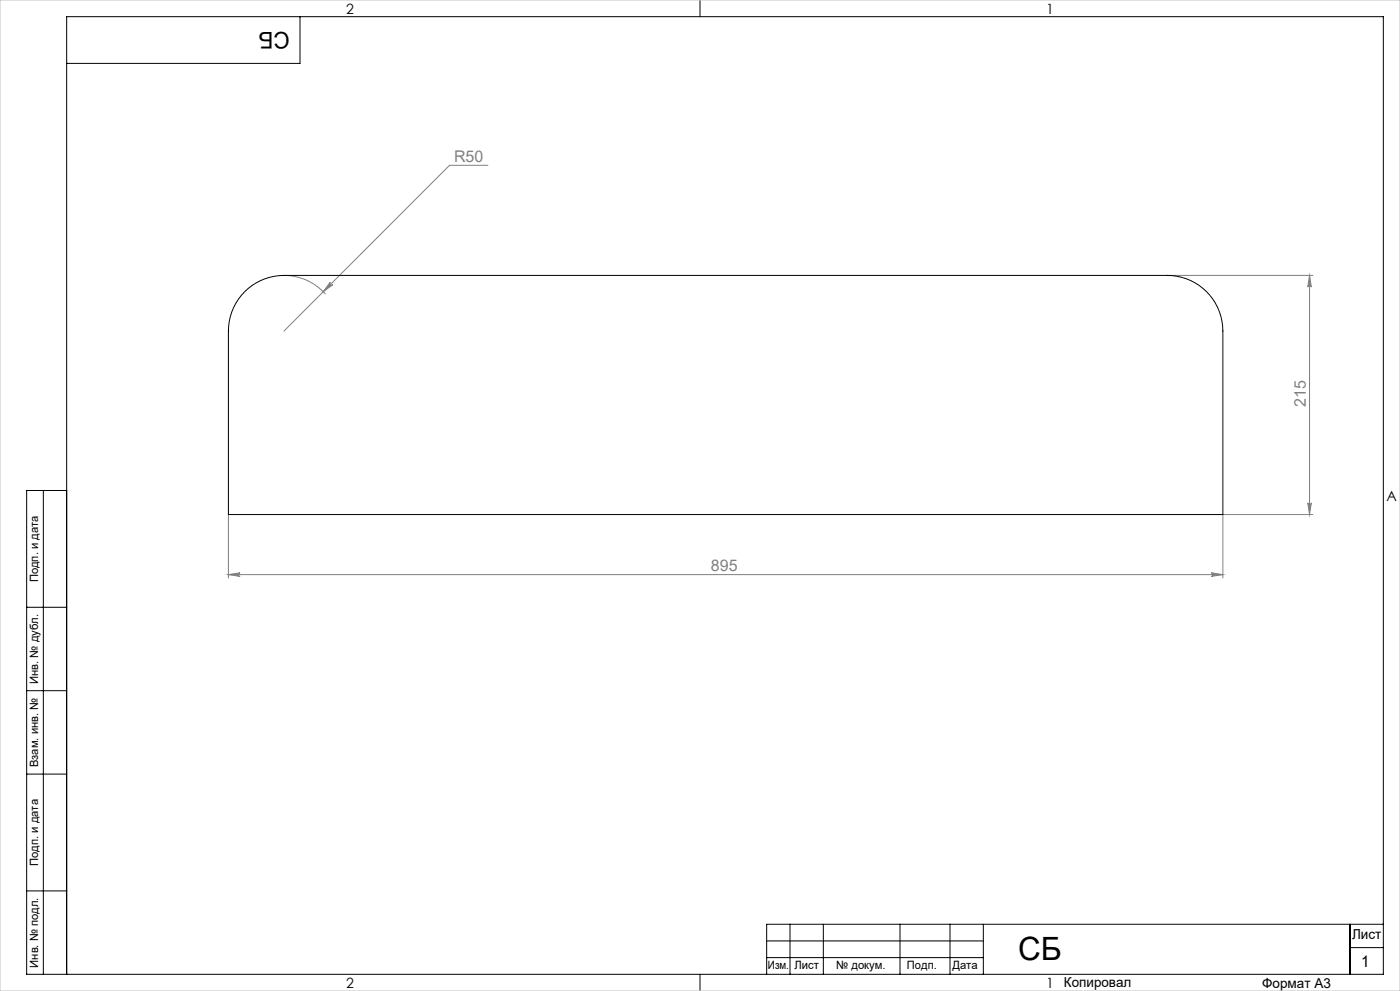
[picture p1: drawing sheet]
<svg xmlns="http://www.w3.org/2000/svg" width="420mm" height="297mm" viewBox="0 0 420 297" stroke-linecap="round" stroke-linejoin="round" font-family="sans-serif">
<g fill="none" stroke="#808080" stroke-width=".3">
<path d="M146.4 49.5h-11.5l-49.7 49.7M85.2 82.5a16.7 16.7 0 0 1 12.5 5.7M99.1 84.6a.54 .54 0 0 0 0 .7 .54 .54 0 0 0 .7 0l-2.8 2.1zM350.2 82.5h43.7M392.9 82.5v71.7M392.9 82.5l.5 3.5a.54 .54 0 0 0-.5-.5 .54 .54 0 0 0-.6 .5zM68.5 154.2v19M366.9 154.2v19M366.9 154.2h27M392.3 150.7a.54 .54 0 0 0 .6 .5 .54 .54 0 0 0 .5-.5l-.5 3.5zM68.5 172.2l3.5-.5a.54 .54 0 0 0-.5 .5 .54 .54 0 0 0 .5 .5zM68.5 172.2h298.4"/>
<path d="M363.4 171.7l3.5 .5-3.5 .5a.54 .54 0 0 0 .5-.5 .54 .54 0 0 0-.5-.5z"/>
</g>
<g fill="none" stroke="#000" stroke-width=".3">
<path d="M90 5v14h-70M210 0v5M13 147v145M20 147h-12v145h407v-287h-395v287M8 182h12M8 207h12M8 232h12M8 267h12M237 277v15M247 277v15M270 277v15M285 277v15"/>
<path d="M295 277v15M405 277v15M415 277h-185v15M210 292v5M230 282h65M230 287h65M405 284h10"/>
</g>
<path d="M0 0h420v297h-420z" fill="none" stroke="#c0c0c0" stroke-width=".3"/>
<g fill="#808080">
<path d="M99.1 84.6a.54 .54 0 0 0 0 .7 .54 .54 0 0 0 .7 0l-2.8 2.1z"/>
<path d="M363.4 171.7l3.5 .5-3.5 .5a.54 .54 0 0 0 .5-.5 .54 .54 0 0 0-.5-.5zM68.5 172.2l3.5-.5a.54 .54 0 0 0-.5 .5 .54 .54 0 0 0 .5 .5z"/>
<path d="M392.3 150.7a.54 .54 0 0 0 .6 .5 .54 .54 0 0 0 .5-.5l-.5 3.5zM392.9 82.5l.5 3.5a.54 .54 0 0 0-.5-.5 .54 .54 0 0 0-.6 .5z"/>
</g>
<path d="M73.4 87.4a16.7 16.7 0 0 1 11.8-4.9h265a16.7 16.7 0 0 1 16.7 16.7v55h-298.4v-55a16.7 16.7 0 0 1 4.9-11.8z" fill="none" stroke="#000" stroke-width=".3"/>
<text font-size="9.6" x="305.4" y="287.8">СБ</text>
<text font-size="6.9" x="86.9" y="9.4" transform="rotate(-180 86.9 9.4)">СБ</text>
<g font-size="4.8" fill="#808080">
<text x="136.2" y="48.5">R50</text>
<text x="391.8" y="122" transform="rotate(-90 391.8 122)">215</text>
<text x="213.3" y="171.1">895</text>
</g>
<text font-size="4.8" x="408.3" y="289.7">1</text>
<g font-size="4.2">
<text x="103.8" y="4.2">2</text>
<text x="313.8" y="4.2">1</text>
<text x="415.9" y="150.2">A</text>
<text x="103.8" y="296.2">2</text>
<text x="313.8" y="296.2">1</text>
</g>
<g font-size="4.1">
<text x="405.6" y="281.5">Лист</text>
<text x="319.2" y="295.9">Копировал</text>
<text x="378.7" y="296">Формат А3</text>
</g>
<g font-size="3.4">
<text x="11.4" y="174.5" transform="rotate(-90 11.4 174.5)">Подп. и дата</text>
<text x="11.4" y="205" transform="rotate(-90 11.4 205)">Инв. № дубл.</text>
<text x="11.4" y="229.9" transform="rotate(-90 11.4 229.9)">Взам. инв. №</text>
<text x="11.4" y="259.5" transform="rotate(-90 11.4 259.5)">Подп. и дата</text>
<text x="11.4" y="290" transform="rotate(-90 11.4 290)">Инв. № подл.</text>
<text x="230.4" y="290.4">Изм.</text>
<text x="238.3" y="290.4">Лист</text>
<text x="250.9" y="290.4">№ докум.</text>
<text x="272.1" y="290.4">Подп.</text>
<text x="285.7" y="290.5">Дата</text>
</g>
</svg>
